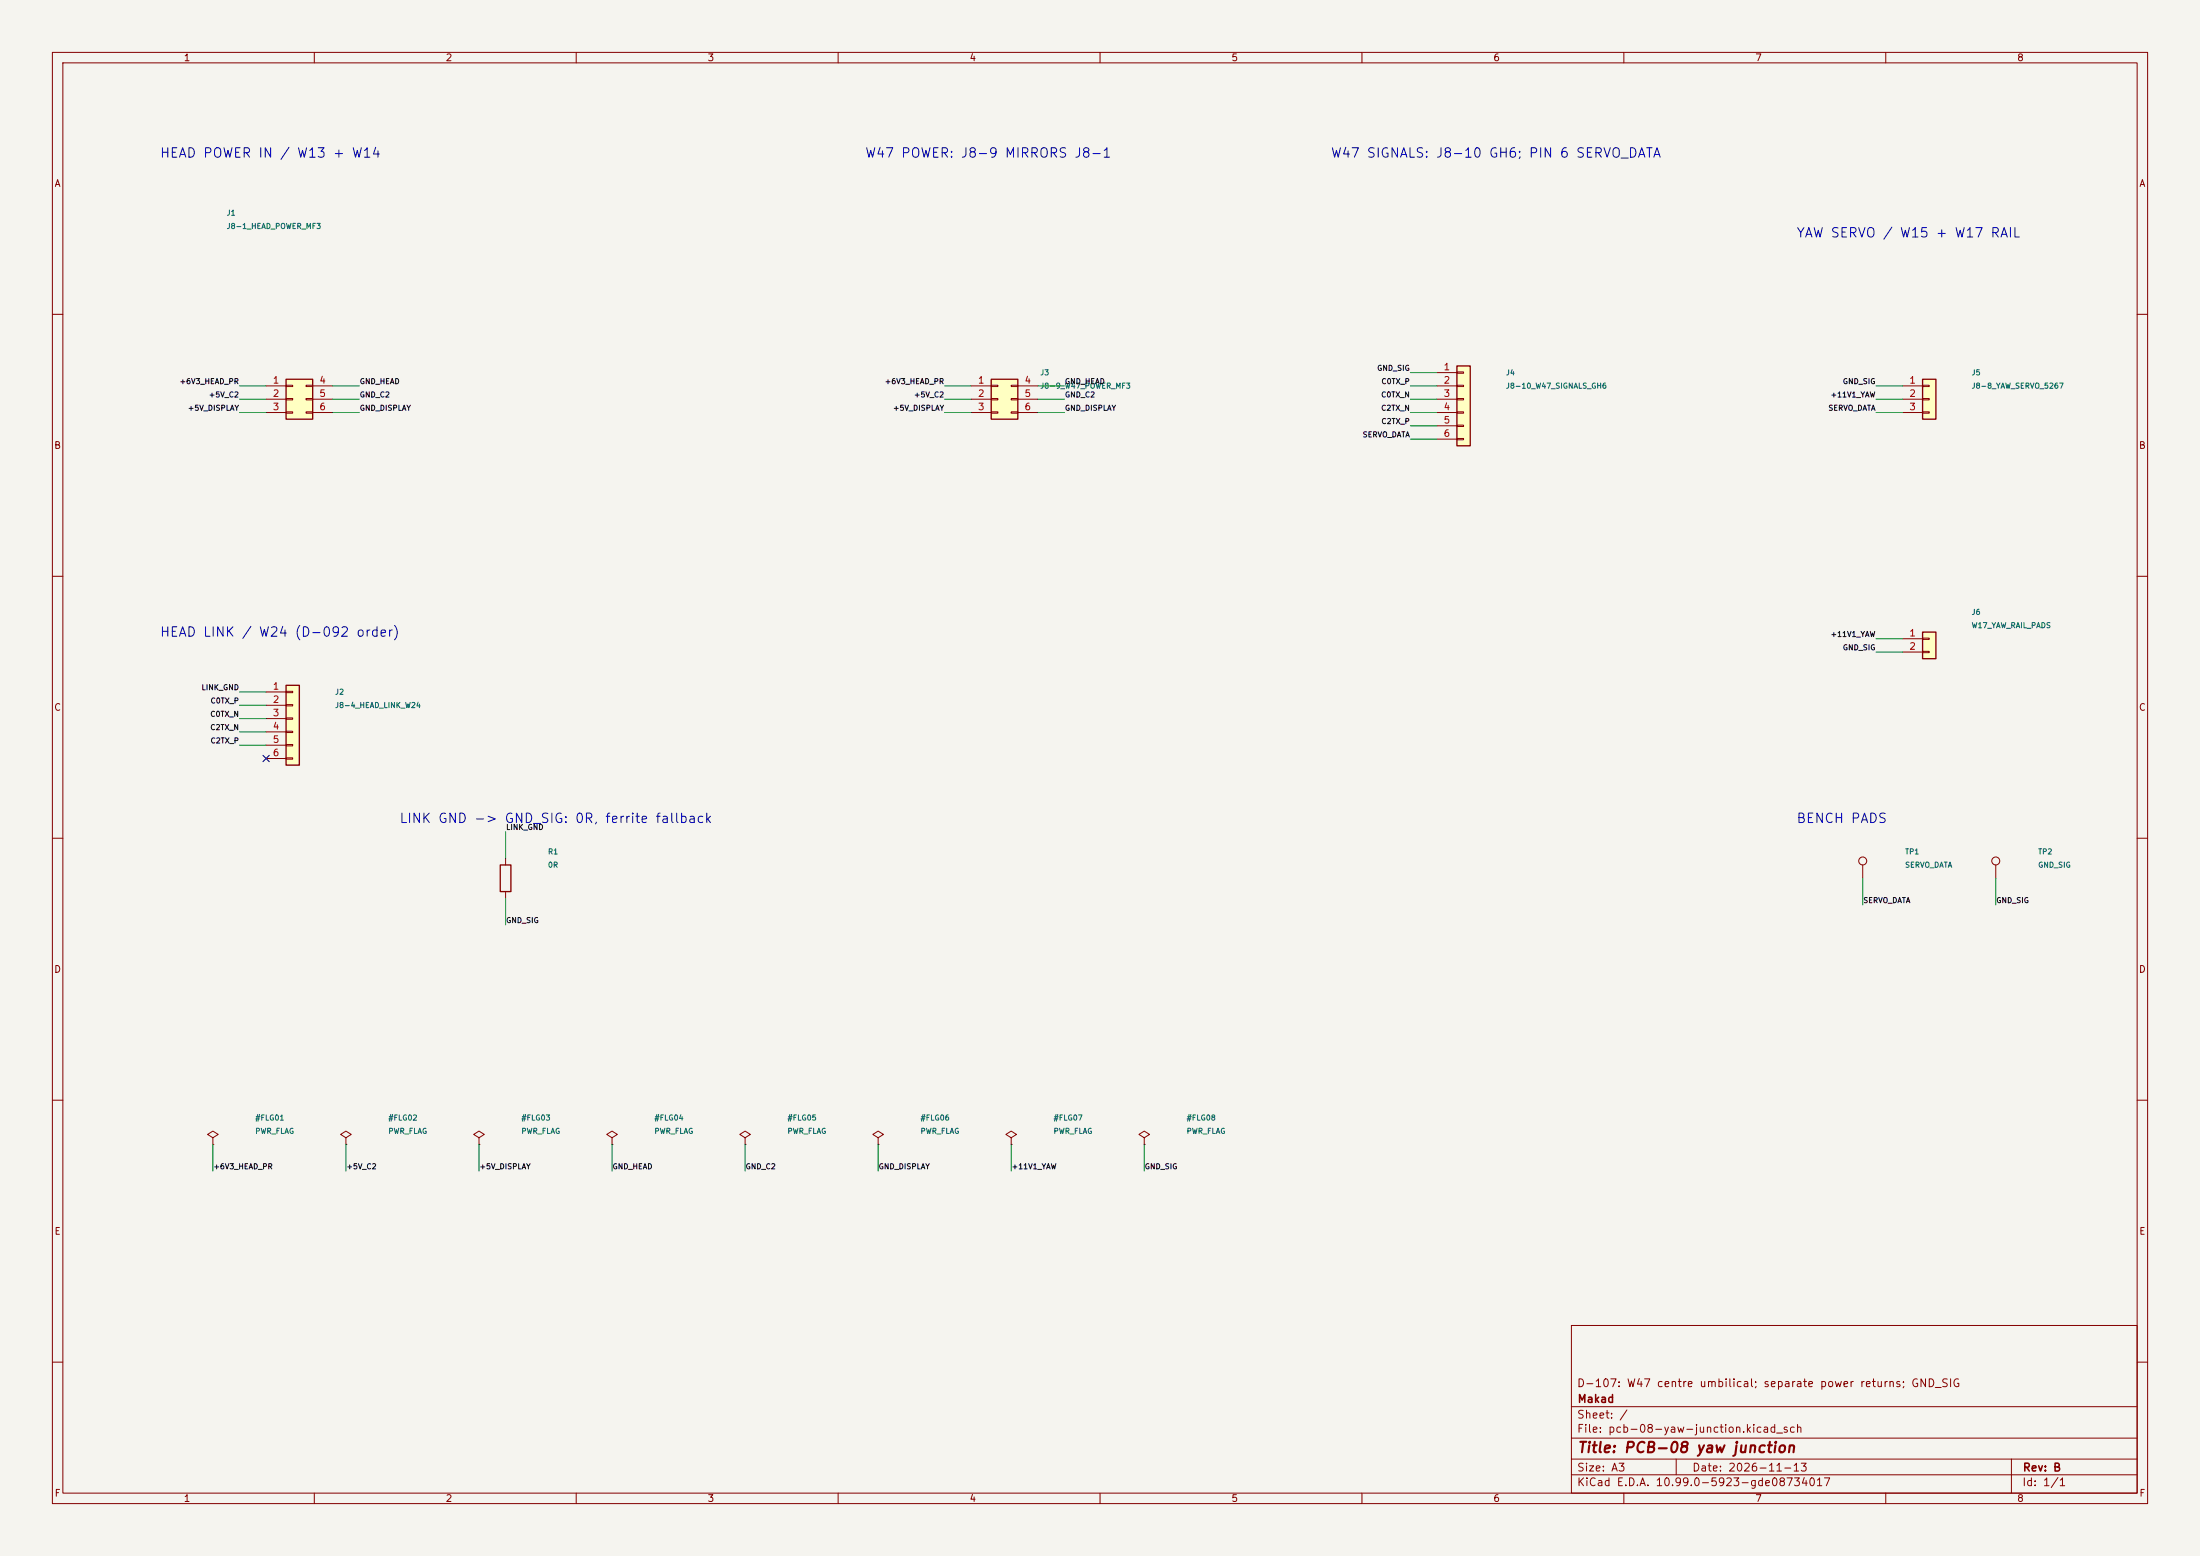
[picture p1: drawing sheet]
(kicad_sch (version 20261015) (generator "eeschema") (generator_version "10.99") (paper "A3") (title_block (title "PCB-08 yaw junction") (date "2026-11-13") (rev "B") (company "Makad") (comment 1 "D-107: W47 centre umbilical; separate power returns; GND_SIG")) (lib_symbols (symbol "Connector_Generic:Conn_02x03_Top_Bottom" (pin_names (offset 1.016) (hide yes)) (exclude_from_sim no) (in_bom yes) (on_board yes) (in_pos_files yes) (duplicate_pin_numbers_are_jumpers no) (property "Reference" "J" (at 1.27 5.08 0) (show_name no) (do_not_autoplace no) (effects (font (size 1.27 1.27)))) (property "Value" "Conn_02x03_Top_Bottom" (at 1.27 -5.08 0) (show_name no) (do_not_autoplace no) (effects (font (size 1.27 1.27)))) (property "Footprint" "" (at 0 0 0) (show_name no) (do_not_autoplace no) (hide yes) (effects (font (size 1.27 1.27)))) (property "Datasheet" "" (at 0 0 0) (show_name no) (do_not_autoplace no) (hide yes) (effects (font (size 1.27 1.27)))) (property "Description" "Generic connector, double row, 02x03, top/bottom pin numbering scheme (row 1: 1...pins_per_row, row2: pins_per_row+1 ... num_pins), script generated (kicad-library-utils/schlib/autogen/connector/)" (at 0 0 0) (show_name no) (do_not_autoplace no) (hide yes) (effects (font (size 1.27 1.27)))) (property "ki_keywords" "connector" (at 0 0 0) (show_name no) (do_not_autoplace no) (hide yes) (effects (font (size 1.27 1.27)))) (property "ki_fp_filters" "Connector*:*_2x??_*" (at 0 0 0) (show_name no) (do_not_autoplace no) (hide yes) (effects (font (size 1.27 1.27)))) (symbol "Conn_02x03_Top_Bottom_1_1" (rectangle (start -1.27 3.81) (end 3.81 -3.81) (stroke (width 0.254) (type default)) (fill (type background))) (rectangle (start -1.27 2.667) (end 0 2.413) (stroke (width 0.1524) (type default)) (fill (type none))) (rectangle (start -1.27 0.127) (end 0 -0.127) (stroke (width 0.1524) (type default)) (fill (type none))) (rectangle (start -1.27 -2.413) (end 0 -2.667) (stroke (width 0.1524) (type default)) (fill (type none))) (rectangle (start 3.81 2.667) (end 2.54 2.413) (stroke (width 0.1524) (type default)) (fill (type none))) (rectangle (start 3.81 0.127) (end 2.54 -0.127) (stroke (width 0.1524) (type default)) (fill (type none))) (rectangle (start 3.81 -2.413) (end 2.54 -2.667) (stroke (width 0.1524) (type default)) (fill (type none))) (pin passive line (at -5.08 2.54 0) (length 3.81) (name "Pin_1" (effects (font (size 1.27 1.27)))) (number "1" (effects (font (size 1.27 1.27))))) (pin passive line (at -5.08 0 0) (length 3.81) (name "Pin_2" (effects (font (size 1.27 1.27)))) (number "2" (effects (font (size 1.27 1.27))))) (pin passive line (at -5.08 -2.54 0) (length 3.81) (name "Pin_3" (effects (font (size 1.27 1.27)))) (number "3" (effects (font (size 1.27 1.27))))) (pin passive line (at 7.62 2.54 180) (length 3.81) (name "Pin_4" (effects (font (size 1.27 1.27)))) (number "4" (effects (font (size 1.27 1.27))))) (pin passive line (at 7.62 0 180) (length 3.81) (name "Pin_5" (effects (font (size 1.27 1.27)))) (number "5" (effects (font (size 1.27 1.27))))) (pin passive line (at 7.62 -2.54 180) (length 3.81) (name "Pin_6" (effects (font (size 1.27 1.27)))) (number "6" (effects (font (size 1.27 1.27)))))) (embedded_fonts no)) (symbol "Connector_Generic:Conn_01x06" (pin_names (offset 1.016) (hide yes)) (exclude_from_sim no) (in_bom yes) (on_board yes) (in_pos_files yes) (duplicate_pin_numbers_are_jumpers no) (property "Reference" "J" (at 0 7.62 0) (show_name no) (do_not_autoplace no) (effects (font (size 1.27 1.27)))) (property "Value" "Conn_01x06" (at 0 -10.16 0) (show_name no) (do_not_autoplace no) (effects (font (size 1.27 1.27)))) (property "Footprint" "" (at 0 0 0) (show_name no) (do_not_autoplace no) (hide yes) (effects (font (size 1.27 1.27)))) (property "Datasheet" "" (at 0 0 0) (show_name no) (do_not_autoplace no) (hide yes) (effects (font (size 1.27 1.27)))) (property "Description" "Generic connector, single row, 01x06, script generated (kicad-library-utils/schlib/autogen/connector/)" (at 0 0 0) (show_name no) (do_not_autoplace no) (hide yes) (effects (font (size 1.27 1.27)))) (property "ki_keywords" "connector" (at 0 0 0) (show_name no) (do_not_autoplace no) (hide yes) (effects (font (size 1.27 1.27)))) (property "ki_fp_filters" "Connector*:*_1x??_*" (at 0 0 0) (show_name no) (do_not_autoplace no) (hide yes) (effects (font (size 1.27 1.27)))) (symbol "Conn_01x06_1_1" (rectangle (start -1.27 6.35) (end 1.27 -8.89) (stroke (width 0.254) (type default)) (fill (type background))) (rectangle (start -1.27 5.207) (end 0 4.953) (stroke (width 0.1524) (type default)) (fill (type none))) (rectangle (start -1.27 2.667) (end 0 2.413) (stroke (width 0.1524) (type default)) (fill (type none))) (rectangle (start -1.27 0.127) (end 0 -0.127) (stroke (width 0.1524) (type default)) (fill (type none))) (rectangle (start -1.27 -2.413) (end 0 -2.667) (stroke (width 0.1524) (type default)) (fill (type none))) (rectangle (start -1.27 -4.953) (end 0 -5.207) (stroke (width 0.1524) (type default)) (fill (type none))) (rectangle (start -1.27 -7.493) (end 0 -7.747) (stroke (width 0.1524) (type default)) (fill (type none))) (pin passive line (at -5.08 5.08 0) (length 3.81) (name "Pin_1" (effects (font (size 1.27 1.27)))) (number "1" (effects (font (size 1.27 1.27))))) (pin passive line (at -5.08 2.54 0) (length 3.81) (name "Pin_2" (effects (font (size 1.27 1.27)))) (number "2" (effects (font (size 1.27 1.27))))) (pin passive line (at -5.08 0 0) (length 3.81) (name "Pin_3" (effects (font (size 1.27 1.27)))) (number "3" (effects (font (size 1.27 1.27))))) (pin passive line (at -5.08 -2.54 0) (length 3.81) (name "Pin_4" (effects (font (size 1.27 1.27)))) (number "4" (effects (font (size 1.27 1.27))))) (pin passive line (at -5.08 -5.08 0) (length 3.81) (name "Pin_5" (effects (font (size 1.27 1.27)))) (number "5" (effects (font (size 1.27 1.27))))) (pin passive line (at -5.08 -7.62 0) (length 3.81) (name "Pin_6" (effects (font (size 1.27 1.27)))) (number "6" (effects (font (size 1.27 1.27)))))) (embedded_fonts no)) (symbol "Device:R" (pin_numbers (hide yes)) (pin_names (offset 0)) (exclude_from_sim no) (in_bom yes) (on_board yes) (in_pos_files yes) (duplicate_pin_numbers_are_jumpers no) (property "Reference" "R" (at 2.032 0 90) (show_name no) (do_not_autoplace no) (effects (font (size 1.27 1.27)))) (property "Value" "R" (at 0 0 90) (show_name no) (do_not_autoplace no) (effects (font (size 1.27 1.27)))) (property "Footprint" "" (at -1.778 0 90) (show_name no) (do_not_autoplace no) (hide yes) (effects (font (size 1.27 1.27)))) (property "Datasheet" "" (at 0 0 0) (show_name no) (do_not_autoplace no) (hide yes) (effects (font (size 1.27 1.27)))) (property "Description" "Resistor" (at 0 0 0) (show_name no) (do_not_autoplace no) (hide yes) (effects (font (size 1.27 1.27)))) (property "ki_keywords" "R res resistor" (at 0 0 0) (show_name no) (do_not_autoplace no) (hide yes) (effects (font (size 1.27 1.27)))) (property "ki_fp_filters" "R_*" (at 0 0 0) (show_name no) (do_not_autoplace no) (hide yes) (effects (font (size 1.27 1.27)))) (symbol "R_0_1" (rectangle (start -1.016 -2.54) (end 1.016 2.54) (stroke (width 0.254) (type default)) (fill (type none)))) (symbol "R_1_1" (pin passive line (at 0 3.81 270) (length 1.27) (name "" (effects (font (size 1.27 1.27)))) (number "1" (effects (font (size 1.27 1.27))))) (pin passive line (at 0 -3.81 90) (length 1.27) (name "" (effects (font (size 1.27 1.27)))) (number "2" (effects (font (size 1.27 1.27)))))) (embedded_fonts no)) (symbol "Connector_Generic:Conn_01x03" (pin_names (offset 1.016) (hide yes)) (exclude_from_sim no) (in_bom yes) (on_board yes) (in_pos_files yes) (duplicate_pin_numbers_are_jumpers no) (property "Reference" "J" (at 0 5.08 0) (show_name no) (do_not_autoplace no) (effects (font (size 1.27 1.27)))) (property "Value" "Conn_01x03" (at 0 -5.08 0) (show_name no) (do_not_autoplace no) (effects (font (size 1.27 1.27)))) (property "Footprint" "" (at 0 0 0) (show_name no) (do_not_autoplace no) (hide yes) (effects (font (size 1.27 1.27)))) (property "Datasheet" "" (at 0 0 0) (show_name no) (do_not_autoplace no) (hide yes) (effects (font (size 1.27 1.27)))) (property "Description" "Generic connector, single row, 01x03, script generated (kicad-library-utils/schlib/autogen/connector/)" (at 0 0 0) (show_name no) (do_not_autoplace no) (hide yes) (effects (font (size 1.27 1.27)))) (property "ki_keywords" "connector" (at 0 0 0) (show_name no) (do_not_autoplace no) (hide yes) (effects (font (size 1.27 1.27)))) (property "ki_fp_filters" "Connector*:*_1x??_*" (at 0 0 0) (show_name no) (do_not_autoplace no) (hide yes) (effects (font (size 1.27 1.27)))) (symbol "Conn_01x03_1_1" (rectangle (start -1.27 3.81) (end 1.27 -3.81) (stroke (width 0.254) (type default)) (fill (type background))) (rectangle (start -1.27 2.667) (end 0 2.413) (stroke (width 0.1524) (type default)) (fill (type none))) (rectangle (start -1.27 0.127) (end 0 -0.127) (stroke (width 0.1524) (type default)) (fill (type none))) (rectangle (start -1.27 -2.413) (end 0 -2.667) (stroke (width 0.1524) (type default)) (fill (type none))) (pin passive line (at -5.08 2.54 0) (length 3.81) (name "Pin_1" (effects (font (size 1.27 1.27)))) (number "1" (effects (font (size 1.27 1.27))))) (pin passive line (at -5.08 0 0) (length 3.81) (name "Pin_2" (effects (font (size 1.27 1.27)))) (number "2" (effects (font (size 1.27 1.27))))) (pin passive line (at -5.08 -2.54 0) (length 3.81) (name "Pin_3" (effects (font (size 1.27 1.27)))) (number "3" (effects (font (size 1.27 1.27)))))) (embedded_fonts no)) (symbol "Connector_Generic:Conn_01x02" (pin_names (offset 1.016) (hide yes)) (exclude_from_sim no) (in_bom yes) (on_board yes) (in_pos_files yes) (duplicate_pin_numbers_are_jumpers no) (property "Reference" "J" (at 0 2.54 0) (show_name no) (do_not_autoplace no) (effects (font (size 1.27 1.27)))) (property "Value" "Conn_01x02" (at 0 -5.08 0) (show_name no) (do_not_autoplace no) (effects (font (size 1.27 1.27)))) (property "Footprint" "" (at 0 0 0) (show_name no) (do_not_autoplace no) (hide yes) (effects (font (size 1.27 1.27)))) (property "Datasheet" "" (at 0 0 0) (show_name no) (do_not_autoplace no) (hide yes) (effects (font (size 1.27 1.27)))) (property "Description" "Generic connector, single row, 01x02, script generated (kicad-library-utils/schlib/autogen/connector/)" (at 0 0 0) (show_name no) (do_not_autoplace no) (hide yes) (effects (font (size 1.27 1.27)))) (property "ki_keywords" "connector" (at 0 0 0) (show_name no) (do_not_autoplace no) (hide yes) (effects (font (size 1.27 1.27)))) (property "ki_fp_filters" "Connector*:*_1x??_*" (at 0 0 0) (show_name no) (do_not_autoplace no) (hide yes) (effects (font (size 1.27 1.27)))) (symbol "Conn_01x02_1_1" (rectangle (start -1.27 1.27) (end 1.27 -3.81) (stroke (width 0.254) (type default)) (fill (type background))) (rectangle (start -1.27 0.127) (end 0 -0.127) (stroke (width 0.1524) (type default)) (fill (type none))) (rectangle (start -1.27 -2.413) (end 0 -2.667) (stroke (width 0.1524) (type default)) (fill (type none))) (pin passive line (at -5.08 0 0) (length 3.81) (name "Pin_1" (effects (font (size 1.27 1.27)))) (number "1" (effects (font (size 1.27 1.27))))) (pin passive line (at -5.08 -2.54 0) (length 3.81) (name "Pin_2" (effects (font (size 1.27 1.27)))) (number "2" (effects (font (size 1.27 1.27)))))) (embedded_fonts no)) (symbol "Connector:TestPoint" (pin_numbers (hide yes)) (pin_names (offset 0.762) (hide yes)) (exclude_from_sim no) (in_bom yes) (on_board yes) (in_pos_files yes) (duplicate_pin_numbers_are_jumpers no) (property "Reference" "TP" (at 0 6.858 0) (show_name no) (do_not_autoplace no) (effects (font (size 1.27 1.27)))) (property "Value" "TestPoint" (at 0 5.08 0) (show_name no) (do_not_autoplace no) (effects (font (size 1.27 1.27)))) (property "Footprint" "" (at 5.08 0 0) (show_name no) (do_not_autoplace no) (hide yes) (effects (font (size 1.27 1.27)))) (property "Datasheet" "" (at 5.08 0 0) (show_name no) (do_not_autoplace no) (hide yes) (effects (font (size 1.27 1.27)))) (property "Description" "test point" (at 0 0 0) (show_name no) (do_not_autoplace no) (hide yes) (effects (font (size 1.27 1.27)))) (property "ki_keywords" "test point tp" (at 0 0 0) (show_name no) (do_not_autoplace no) (hide yes) (effects (font (size 1.27 1.27)))) (property "ki_fp_filters" "Pin* Test*" (at 0 0 0) (show_name no) (do_not_autoplace no) (hide yes) (effects (font (size 1.27 1.27)))) (symbol "TestPoint_0_1" (circle (center 0 3.302) (radius 0.762) (stroke (width 0) (type default)) (fill (type none)))) (symbol "TestPoint_1_1" (pin passive line (at 0 0 90) (length 2.54) (name "1" (effects (font (size 1.27 1.27)))) (number "1" (effects (font (size 1.27 1.27)))))) (embedded_fonts no)) (symbol "power:PWR_FLAG" (power global) (pin_numbers (hide yes)) (pin_names (offset 0) (hide yes)) (exclude_from_sim no) (in_bom yes) (on_board yes) (in_pos_files yes) (duplicate_pin_numbers_are_jumpers no) (property "Reference" "#FLG" (at 0 1.905 0) (show_name no) (do_not_autoplace no) (hide yes) (effects (font (size 1.27 1.27)))) (property "Value" "PWR_FLAG" (at 0 3.81 0) (show_name no) (do_not_autoplace no) (effects (font (size 1.27 1.27)))) (property "Footprint" "" (at 0 0 0) (show_name no) (do_not_autoplace no) (hide yes) (effects (font (size 1.27 1.27)))) (property "Datasheet" "" (at 0 0 0) (show_name no) (do_not_autoplace no) (hide yes) (effects (font (size 1.27 1.27)))) (property "Description" "Special symbol for telling ERC where power comes from" (at 0 0 0) (show_name no) (do_not_autoplace no) (hide yes) (effects (font (size 1.27 1.27)))) (property "ki_keywords" "flag power" (at 0 0 0) (show_name no) (do_not_autoplace no) (hide yes) (effects (font (size 1.27 1.27)))) (symbol "PWR_FLAG_0_0" (pin power_out line (at 0 0 90) (length 0) (name "" (effects (font (size 1.27 1.27)))) (number "1" (effects (font (size 1.27 1.27)))))) (symbol "PWR_FLAG_0_1" (polyline (pts (xy 0 0) (xy 0 1.27) (xy -1.016 1.905) (xy 0 2.54) (xy 1.016 1.905) (xy 0 1.27)) (stroke (width 0) (type default)) (fill (type none)))) (embedded_fonts no))) (symbol (lib_id "Connector_Generic:Conn_02x03_Top_Bottom") (at 55.88 76.2 0) (unit 1) (in_bom yes) (on_board yes) (dnp no) (property "Reference" "J1" (at 43.18000000000001 40.64 0) (effects (font (size 1.0 1.0)) (justify left))) (property "Value" "J8-1_HEAD_POWER_MF3" (at 43.18000000000001 43.18 0) (effects (font (size 1.0 1.0)) (justify left))) (property "Footprint" "pcb08:Molex_Micro-Fit_3.0_43045-0621_2x03-1MP_P3.00mm_Horizontal" (at 63.88 76.2 0) (effects (font (size 1.0 1.0)) (justify left) (hide yes))) (property "Datasheet" "" (at 63.88 76.2 0) (effects (font (size 1.0 1.0)) (justify left) (hide yes))) (pin "1") (pin "2") (pin "3") (pin "4") (pin "5") (pin "6")) (symbol (lib_id "Connector_Generic:Conn_01x06") (at 55.88 137.16 0) (unit 1) (in_bom yes) (on_board yes) (dnp no) (property "Reference" "J2" (at 63.88 132.07999999999998 0) (effects (font (size 1.0 1.0)) (justify left))) (property "Value" "J8-4_HEAD_LINK_W24" (at 63.88 134.62 0) (effects (font (size 1.0 1.0)) (justify left))) (property "Footprint" "Connector_JST:JST_GH_BM06B-GHS-TBT_1x06-1MP_P1.25mm_Vertical" (at 63.88 137.16 0) (effects (font (size 1.0 1.0)) (justify left) (hide yes))) (property "Datasheet" "" (at 63.88 137.16 0) (effects (font (size 1.0 1.0)) (justify left) (hide yes))) (pin "1") (pin "2") (pin "3") (pin "4") (pin "5") (pin "6")) (symbol (lib_id "Device:R") (at 96.52 167.64 0) (unit 1) (in_bom yes) (on_board yes) (dnp no) (property "Reference" "R1" (at 104.52 162.55999999999997 0) (effects (font (size 1.0 1.0)) (justify left))) (property "Value" "0R" (at 104.52 165.1 0) (effects (font (size 1.0 1.0)) (justify left))) (property "Footprint" "Resistor_SMD:R_0805_2012Metric" (at 104.52 167.64 0) (effects (font (size 1.0 1.0)) (justify left) (hide yes))) (property "Datasheet" "" (at 104.52 167.64 0) (effects (font (size 1.0 1.0)) (justify left) (hide yes))) (pin "1") (pin "2")) (symbol (lib_id "Connector_Generic:Conn_02x03_Top_Bottom") (at 190.5 76.2 0) (unit 1) (in_bom yes) (on_board yes) (dnp no) (property "Reference" "J3" (at 198.5 71.12 0) (effects (font (size 1.0 1.0)) (justify left))) (property "Value" "J8-9_W47_POWER_MF3" (at 198.5 73.66 0) (effects (font (size 1.0 1.0)) (justify left))) (property "Footprint" "pcb08:Molex_Micro-Fit_3.0_43045-0621_2x03-1MP_P3.00mm_Horizontal" (at 198.5 76.2 0) (effects (font (size 1.0 1.0)) (justify left) (hide yes))) (property "Datasheet" "" (at 198.5 76.2 0) (effects (font (size 1.0 1.0)) (justify left) (hide yes))) (pin "1") (pin "2") (pin "3") (pin "4") (pin "5") (pin "6")) (symbol (lib_id "Connector_Generic:Conn_01x06") (at 279.4 76.2 0) (unit 1) (in_bom yes) (on_board yes) (dnp no) (property "Reference" "J4" (at 287.4 71.12 0) (effects (font (size 1.0 1.0)) (justify left))) (property "Value" "J8-10_W47_SIGNALS_GH6" (at 287.4 73.66 0) (effects (font (size 1.0 1.0)) (justify left))) (property "Footprint" "Connector_JST:JST_GH_BM06B-GHS-TBT_1x06-1MP_P1.25mm_Vertical" (at 287.4 76.2 0) (effects (font (size 1.0 1.0)) (justify left) (hide yes))) (property "Datasheet" "" (at 287.4 76.2 0) (effects (font (size 1.0 1.0)) (justify left) (hide yes))) (pin "1") (pin "2") (pin "3") (pin "4") (pin "5") (pin "6")) (symbol (lib_id "Connector_Generic:Conn_01x03") (at 368.3 76.2 0) (unit 1) (in_bom yes) (on_board yes) (dnp no) (property "Reference" "J5" (at 376.3 71.12 0) (effects (font (size 1.0 1.0)) (justify left))) (property "Value" "J8-8_YAW_SERVO_5267" (at 376.3 73.66 0) (effects (font (size 1.0 1.0)) (justify left))) (property "Footprint" "Connector_Molex:Molex_SPOX_5267-03A_1x03_P2.50mm_Vertical" (at 376.3 76.2 0) (effects (font (size 1.0 1.0)) (justify left) (hide yes))) (property "Datasheet" "" (at 376.3 76.2 0) (effects (font (size 1.0 1.0)) (justify left) (hide yes))) (pin "1") (pin "2") (pin "3")) (symbol (lib_id "Connector_Generic:Conn_01x02") (at 368.3 121.92 0) (unit 1) (in_bom no) (on_board yes) (dnp no) (property "Reference" "J6" (at 376.3 116.84 0) (effects (font (size 1.0 1.0)) (justify left))) (property "Value" "W17_YAW_RAIL_PADS" (at 376.3 119.38 0) (effects (font (size 1.0 1.0)) (justify left))) (property "Footprint" "Connector_Wire:SolderWire-0.5sqmm_1x02_P4.6mm_D0.9mm_OD2.1mm" (at 376.3 121.92 0) (effects (font (size 1.0 1.0)) (justify left) (hide yes))) (property "Datasheet" "" (at 376.3 121.92 0) (effects (font (size 1.0 1.0)) (justify left) (hide yes))) (pin "1") (pin "2")) (symbol (lib_id "Connector:TestPoint") (at 355.6 167.64 0) (unit 1) (in_bom no) (on_board yes) (dnp no) (property "Reference" "TP1" (at 363.6 162.55999999999997 0) (effects (font (size 1.0 1.0)) (justify left))) (property "Value" "SERVO_DATA" (at 363.6 165.1 0) (effects (font (size 1.0 1.0)) (justify left))) (property "Footprint" "TestPoint:TestPoint_Pad_D1.0mm" (at 363.6 167.64 0) (effects (font (size 1.0 1.0)) (justify left) (hide yes))) (property "Datasheet" "" (at 363.6 167.64 0) (effects (font (size 1.0 1.0)) (justify left) (hide yes))) (pin "1")) (symbol (lib_id "Connector:TestPoint") (at 381.0 167.64 0) (unit 1) (in_bom no) (on_board yes) (dnp no) (property "Reference" "TP2" (at 389.0 162.55999999999997 0) (effects (font (size 1.0 1.0)) (justify left))) (property "Value" "GND_SIG" (at 389.0 165.1 0) (effects (font (size 1.0 1.0)) (justify left))) (property "Footprint" "TestPoint:TestPoint_Pad_D1.0mm" (at 389.0 167.64 0) (effects (font (size 1.0 1.0)) (justify left) (hide yes))) (property "Datasheet" "" (at 389.0 167.64 0) (effects (font (size 1.0 1.0)) (justify left) (hide yes))) (pin "1")) (symbol (lib_id "power:PWR_FLAG") (at 40.64 218.44 0) (unit 1) (in_bom no) (on_board yes) (dnp no) (property "Reference" "#FLG01" (at 48.64 213.35999999999999 0) (effects (font (size 1.0 1.0)) (justify left))) (property "Value" "PWR_FLAG" (at 48.64 215.9 0) (effects (font (size 1.0 1.0)) (justify left))) (property "Footprint" "" (at 48.64 218.44 0) (effects (font (size 1.0 1.0)) (justify left) (hide yes))) (property "Datasheet" "" (at 48.64 218.44 0) (effects (font (size 1.0 1.0)) (justify left) (hide yes))) (pin "1")) (symbol (lib_id "power:PWR_FLAG") (at 66.03999999999999 218.44 0) (unit 1) (in_bom no) (on_board yes) (dnp no) (property "Reference" "#FLG02" (at 74.03999999999999 213.35999999999999 0) (effects (font (size 1.0 1.0)) (justify left))) (property "Value" "PWR_FLAG" (at 74.03999999999999 215.9 0) (effects (font (size 1.0 1.0)) (justify left))) (property "Footprint" "" (at 74.03999999999999 218.44 0) (effects (font (size 1.0 1.0)) (justify left) (hide yes))) (property "Datasheet" "" (at 74.03999999999999 218.44 0) (effects (font (size 1.0 1.0)) (justify left) (hide yes))) (pin "1")) (symbol (lib_id "power:PWR_FLAG") (at 91.44 218.44 0) (unit 1) (in_bom no) (on_board yes) (dnp no) (property "Reference" "#FLG03" (at 99.44 213.35999999999999 0) (effects (font (size 1.0 1.0)) (justify left))) (property "Value" "PWR_FLAG" (at 99.44 215.9 0) (effects (font (size 1.0 1.0)) (justify left))) (property "Footprint" "" (at 99.44 218.44 0) (effects (font (size 1.0 1.0)) (justify left) (hide yes))) (property "Datasheet" "" (at 99.44 218.44 0) (effects (font (size 1.0 1.0)) (justify left) (hide yes))) (pin "1")) (symbol (lib_id "power:PWR_FLAG") (at 116.83999999999999 218.44 0) (unit 1) (in_bom no) (on_board yes) (dnp no) (property "Reference" "#FLG04" (at 124.83999999999999 213.35999999999999 0) (effects (font (size 1.0 1.0)) (justify left))) (property "Value" "PWR_FLAG" (at 124.83999999999999 215.9 0) (effects (font (size 1.0 1.0)) (justify left))) (property "Footprint" "" (at 124.83999999999999 218.44 0) (effects (font (size 1.0 1.0)) (justify left) (hide yes))) (property "Datasheet" "" (at 124.83999999999999 218.44 0) (effects (font (size 1.0 1.0)) (justify left) (hide yes))) (pin "1")) (symbol (lib_id "power:PWR_FLAG") (at 142.24 218.44 0) (unit 1) (in_bom no) (on_board yes) (dnp no) (property "Reference" "#FLG05" (at 150.24 213.35999999999999 0) (effects (font (size 1.0 1.0)) (justify left))) (property "Value" "PWR_FLAG" (at 150.24 215.9 0) (effects (font (size 1.0 1.0)) (justify left))) (property "Footprint" "" (at 150.24 218.44 0) (effects (font (size 1.0 1.0)) (justify left) (hide yes))) (property "Datasheet" "" (at 150.24 218.44 0) (effects (font (size 1.0 1.0)) (justify left) (hide yes))) (pin "1")) (symbol (lib_id "power:PWR_FLAG") (at 167.64 218.44 0) (unit 1) (in_bom no) (on_board yes) (dnp no) (property "Reference" "#FLG06" (at 175.64 213.35999999999999 0) (effects (font (size 1.0 1.0)) (justify left))) (property "Value" "PWR_FLAG" (at 175.64 215.9 0) (effects (font (size 1.0 1.0)) (justify left))) (property "Footprint" "" (at 175.64 218.44 0) (effects (font (size 1.0 1.0)) (justify left) (hide yes))) (property "Datasheet" "" (at 175.64 218.44 0) (effects (font (size 1.0 1.0)) (justify left) (hide yes))) (pin "1")) (symbol (lib_id "power:PWR_FLAG") (at 193.03999999999996 218.44 0) (unit 1) (in_bom no) (on_board yes) (dnp no) (property "Reference" "#FLG07" (at 201.03999999999996 213.35999999999999 0) (effects (font (size 1.0 1.0)) (justify left))) (property "Value" "PWR_FLAG" (at 201.03999999999996 215.9 0) (effects (font (size 1.0 1.0)) (justify left))) (property "Footprint" "" (at 201.03999999999996 218.44 0) (effects (font (size 1.0 1.0)) (justify left) (hide yes))) (property "Datasheet" "" (at 201.03999999999996 218.44 0) (effects (font (size 1.0 1.0)) (justify left) (hide yes))) (pin "1")) (symbol (lib_id "power:PWR_FLAG") (at 218.44 218.44 0) (unit 1) (in_bom no) (on_board yes) (dnp no) (property "Reference" "#FLG08" (at 226.44 213.35999999999999 0) (effects (font (size 1.0 1.0)) (justify left))) (property "Value" "PWR_FLAG" (at 226.44 215.9 0) (effects (font (size 1.0 1.0)) (justify left))) (property "Footprint" "" (at 226.44 218.44 0) (effects (font (size 1.0 1.0)) (justify left) (hide yes))) (property "Datasheet" "" (at 226.44 218.44 0) (effects (font (size 1.0 1.0)) (justify left) (hide yes))) (pin "1")) (wire (pts (xy 50.8 73.66) (xy 45.72 73.66)) (stroke (width 0) (type default))) (wire (pts (xy 50.8 76.2) (xy 45.72 76.2)) (stroke (width 0) (type default))) (wire (pts (xy 50.8 78.74) (xy 45.72 78.74)) (stroke (width 0) (type default))) (wire (pts (xy 63.5 73.66) (xy 68.58 73.66)) (stroke (width 0) (type default))) (wire (pts (xy 63.5 76.2) (xy 68.58 76.2)) (stroke (width 0) (type default))) (wire (pts (xy 63.5 78.74) (xy 68.58 78.74)) (stroke (width 0) (type default))) (wire (pts (xy 50.8 132.08) (xy 45.72 132.08)) (stroke (width 0) (type default))) (wire (pts (xy 50.8 134.62) (xy 45.72 134.62)) (stroke (width 0) (type default))) (wire (pts (xy 50.8 137.16) (xy 45.72 137.16)) (stroke (width 0) (type default))) (wire (pts (xy 50.8 139.7) (xy 45.72 139.7)) (stroke (width 0) (type default))) (wire (pts (xy 50.8 142.24) (xy 45.72 142.24)) (stroke (width 0) (type default))) (wire (pts (xy 96.52 163.83) (xy 96.52 158.75)) (stroke (width 0) (type default))) (wire (pts (xy 96.52 171.45) (xy 96.52 176.53)) (stroke (width 0) (type default))) (wire (pts (xy 185.42 73.66) (xy 180.34 73.66)) (stroke (width 0) (type default))) (wire (pts (xy 185.42 76.2) (xy 180.34 76.2)) (stroke (width 0) (type default))) (wire (pts (xy 185.42 78.74) (xy 180.34 78.74)) (stroke (width 0) (type default))) (wire (pts (xy 198.12 73.66) (xy 203.2 73.66)) (stroke (width 0) (type default))) (wire (pts (xy 198.12 76.2) (xy 203.2 76.2)) (stroke (width 0) (type default))) (wire (pts (xy 198.12 78.74) (xy 203.2 78.74)) (stroke (width 0) (type default))) (wire (pts (xy 274.32 71.12) (xy 269.24 71.12)) (stroke (width 0) (type default))) (wire (pts (xy 274.32 73.66) (xy 269.24 73.66)) (stroke (width 0) (type default))) (wire (pts (xy 274.32 76.2) (xy 269.24 76.2)) (stroke (width 0) (type default))) (wire (pts (xy 274.32 78.74) (xy 269.24 78.74)) (stroke (width 0) (type default))) (wire (pts (xy 274.32 81.28) (xy 269.24 81.28)) (stroke (width 0) (type default))) (wire (pts (xy 274.32 83.82) (xy 269.24 83.82)) (stroke (width 0) (type default))) (wire (pts (xy 363.22 73.66) (xy 358.14 73.66)) (stroke (width 0) (type default))) (wire (pts (xy 363.22 76.2) (xy 358.14 76.2)) (stroke (width 0) (type default))) (wire (pts (xy 363.22 78.74) (xy 358.14 78.74)) (stroke (width 0) (type default))) (wire (pts (xy 363.22 121.92) (xy 358.14 121.92)) (stroke (width 0) (type default))) (wire (pts (xy 363.22 124.46) (xy 358.14 124.46)) (stroke (width 0) (type default))) (wire (pts (xy 355.6 167.64) (xy 355.6 172.72)) (stroke (width 0) (type default))) (wire (pts (xy 381.0 167.64) (xy 381.0 172.72)) (stroke (width 0) (type default))) (wire (pts (xy 40.64 218.44) (xy 40.64 223.52)) (stroke (width 0) (type default))) (wire (pts (xy 66.04 218.44) (xy 66.04 223.52)) (stroke (width 0) (type default))) (wire (pts (xy 91.44 218.44) (xy 91.44 223.52)) (stroke (width 0) (type default))) (wire (pts (xy 116.84 218.44) (xy 116.84 223.52)) (stroke (width 0) (type default))) (wire (pts (xy 142.24 218.44) (xy 142.24 223.52)) (stroke (width 0) (type default))) (wire (pts (xy 167.64 218.44) (xy 167.64 223.52)) (stroke (width 0) (type default))) (wire (pts (xy 193.04 218.44) (xy 193.04 223.52)) (stroke (width 0) (type default))) (wire (pts (xy 218.44 218.44) (xy 218.44 223.52)) (stroke (width 0) (type default))) (label "+6V3_HEAD_PR" (at 45.72 73.66 0) (effects (font (size 1 1)) (justify right bottom))) (label "+5V_C2" (at 45.72 76.2 0) (effects (font (size 1 1)) (justify right bottom))) (label "+5V_DISPLAY" (at 45.72 78.74 0) (effects (font (size 1 1)) (justify right bottom))) (label "GND_HEAD" (at 68.58 73.66 0) (effects (font (size 1 1)) (justify left bottom))) (label "GND_C2" (at 68.58 76.2 0) (effects (font (size 1 1)) (justify left bottom))) (label "GND_DISPLAY" (at 68.58 78.74 0) (effects (font (size 1 1)) (justify left bottom))) (label "LINK_GND" (at 45.72 132.08 0) (effects (font (size 1 1)) (justify right bottom))) (label "C0TX_P" (at 45.72 134.62 0) (effects (font (size 1 1)) (justify right bottom))) (label "C0TX_N" (at 45.72 137.16 0) (effects (font (size 1 1)) (justify right bottom))) (label "C2TX_N" (at 45.72 139.7 0) (effects (font (size 1 1)) (justify right bottom))) (label "C2TX_P" (at 45.72 142.24 0) (effects (font (size 1 1)) (justify right bottom))) (label "LINK_GND" (at 96.52 158.75 0) (effects (font (size 1 1)) (justify left bottom))) (label "GND_SIG" (at 96.52 176.53 0) (effects (font (size 1 1)) (justify left bottom))) (label "+6V3_HEAD_PR" (at 180.34 73.66 0) (effects (font (size 1 1)) (justify right bottom))) (label "+5V_C2" (at 180.34 76.2 0) (effects (font (size 1 1)) (justify right bottom))) (label "+5V_DISPLAY" (at 180.34 78.74 0) (effects (font (size 1 1)) (justify right bottom))) (label "GND_HEAD" (at 203.2 73.66 0) (effects (font (size 1 1)) (justify left bottom))) (label "GND_C2" (at 203.2 76.2 0) (effects (font (size 1 1)) (justify left bottom))) (label "GND_DISPLAY" (at 203.2 78.74 0) (effects (font (size 1 1)) (justify left bottom))) (label "GND_SIG" (at 269.24 71.12 0) (effects (font (size 1 1)) (justify right bottom))) (label "C0TX_P" (at 269.24 73.66 0) (effects (font (size 1 1)) (justify right bottom))) (label "C0TX_N" (at 269.24 76.2 0) (effects (font (size 1 1)) (justify right bottom))) (label "C2TX_N" (at 269.24 78.74 0) (effects (font (size 1 1)) (justify right bottom))) (label "C2TX_P" (at 269.24 81.28 0) (effects (font (size 1 1)) (justify right bottom))) (label "SERVO_DATA" (at 269.24 83.82 0) (effects (font (size 1 1)) (justify right bottom))) (label "GND_SIG" (at 358.14 73.66 0) (effects (font (size 1 1)) (justify right bottom))) (label "+11V1_YAW" (at 358.14 76.2 0) (effects (font (size 1 1)) (justify right bottom))) (label "SERVO_DATA" (at 358.14 78.74 0) (effects (font (size 1 1)) (justify right bottom))) (label "+11V1_YAW" (at 358.14 121.92 0) (effects (font (size 1 1)) (justify right bottom))) (label "GND_SIG" (at 358.14 124.46 0) (effects (font (size 1 1)) (justify right bottom))) (label "SERVO_DATA" (at 355.6 172.72 0) (effects (font (size 1 1)) (justify left bottom))) (label "GND_SIG" (at 381.0 172.72 0) (effects (font (size 1 1)) (justify left bottom))) (label "+6V3_HEAD_PR" (at 40.64 223.52 0) (effects (font (size 1 1)) (justify left bottom))) (label "+5V_C2" (at 66.04 223.52 0) (effects (font (size 1 1)) (justify left bottom))) (label "+5V_DISPLAY" (at 91.44 223.52 0) (effects (font (size 1 1)) (justify left bottom))) (label "GND_HEAD" (at 116.84 223.52 0) (effects (font (size 1 1)) (justify left bottom))) (label "GND_C2" (at 142.24 223.52 0) (effects (font (size 1 1)) (justify left bottom))) (label "GND_DISPLAY" (at 167.64 223.52 0) (effects (font (size 1 1)) (justify left bottom))) (label "+11V1_YAW" (at 193.04 223.52 0) (effects (font (size 1 1)) (justify left bottom))) (label "GND_SIG" (at 218.44 223.52 0) (effects (font (size 1 1)) (justify left bottom))) (no_connect (at 50.8 144.78))(text "HEAD POWER IN / W13 + W14" (at 30.48 30.48 0) (effects (font (size 1.8 1.8)) (justify left bottom)))(text "HEAD LINK / W24 (D-092 order)" (at 30.48 121.92 0) (effects (font (size 1.8 1.8)) (justify left bottom)))(text "LINK GND -> GND_SIG: 0R, ferrite fallback" (at 76.2 157.48 0) (effects (font (size 1.8 1.8)) (justify left bottom)))(text "W47 POWER: J8-9 MIRRORS J8-1" (at 165.1 30.48 0) (effects (font (size 1.8 1.8)) (justify left bottom)))(text "W47 SIGNALS: J8-10 GH6; PIN 6 SERVO_DATA" (at 254 30.48 0) (effects (font (size 1.8 1.8)) (justify left bottom)))(text "YAW SERVO / W15 + W17 RAIL" (at 342.9 45.72 0) (effects (font (size 1.8 1.8)) (justify left bottom)))(text "BENCH PADS" (at 342.9 157.48 0) (effects (font (size 1.8 1.8)) (justify left bottom))) (sheet_instances (path "" (page "1"))) (embedded_fonts no))
